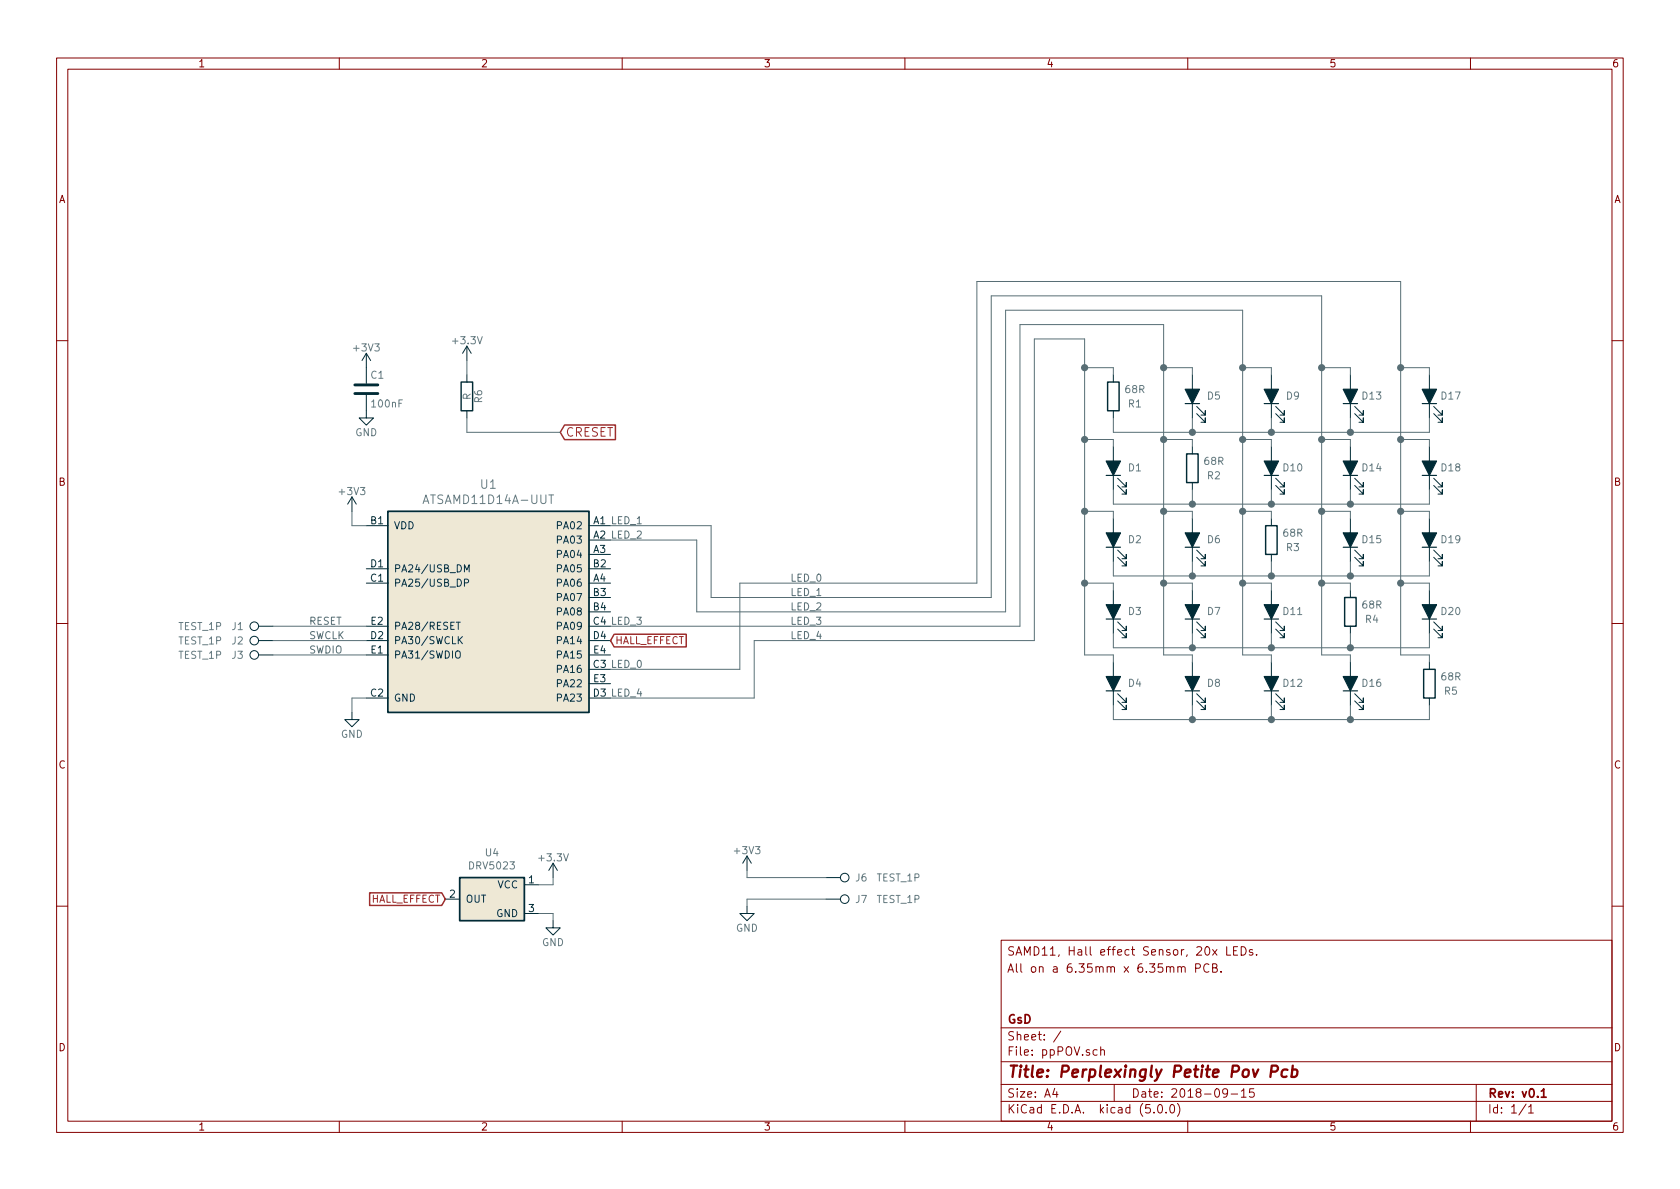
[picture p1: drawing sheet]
EESchema Schematic File Version 4
EELAYER 26 0
EELAYER END
$Descr A4 11693 8268
encoding utf-8
Sheet 1 1
Title "Perplexingly Petite Pov Pcb"
Date "2018-09-15"
Rev "v0.1"
Comp "GsD"
Comment1 ""
Comment2 ""
Comment3 "All on a 6.35mm x 6.35mm PCB."
Comment4 "SAMD11, Hall effect Sensor, 20x LEDs."
$EndDescr
$Comp
L device:C C1
U 1 1
P 2550 2700
F 0 "C1" H 2575 2800 50  0000 L CNN
F 1 "100nF" H 2575 2600 50  0000 L CNN
F 2 "Capacitors_SMD:C_0201_NoSilk" H 2588 2550 50  0001 C CNN
F 3 "" H 2550 2700 50  0001 C CNN
	1    2550 2700
	1    0    0    -1  
$EndComp
$Comp
L power:+3.3V #PWR028
U 1 1
P 3250 2500
F 0 "#PWR028" H 3250 2350 50  0001 C CNN
F 1 "+3.3V" H 3250 2640 50  0000 C CNN
F 2 "" H 3250 2500 50  0001 C CNN
F 3 "" H 3250 2500 50  0001 C CNN
	1    3250 2500
	1    0    0    -1  
$EndComp
Text GLabel 3900 3000 2    60   Input ~ 0
CRESET
$Comp
L device:R R6
U 1 1
P 3250 2750
F 0 "R6" V 3330 2750 50  0000 C CNN
F 1 "R" V 3250 2750 50  0000 C CNN
F 2 "Resistors_SMD:R_0201_NoSilk" V 3180 2750 50  0001 C CNN
F 3 "" H 3250 2750 50  0001 C CNN
	1    3250 2750
	1    0    0    -1  
$EndComp
Wire Wire Line
	3250 2500 3250 2600
Wire Wire Line
	3250 2900 3250 3000
$Comp
L ppPOV:DRV5023 U4
U 1 1
P 3450 6250
F 0 "U4" H 3475 6575 50  0000 C CNN
F 1 "DRV5023" H 3475 6484 50  0000 C CNN
F 2 "TO_SOT_Packages_SMD:SOT-23" H 3450 6450 50  0001 C CNN
F 3 "" H 3450 6450 50  0001 C CNN
F 4 " DRV5023FAQDBZR " H 3450 6250 50  0001 C CNN "PN"
F 5 " 296-44588-1-ND " H 3450 6250 50  0001 C CNN "SN-DK"
	1    3450 6250
	-1   0    0    -1  
$EndComp
$Comp
L power:GND #PWR0101
U 1 1
P 3850 6400
F 0 "#PWR0101" H 3850 6150 50  0001 C CNN
F 1 "GND" H 3850 6250 50  0000 C CNN
F 2 "" H 3850 6400 50  0001 C CNN
F 3 "" H 3850 6400 50  0001 C CNN
	1    3850 6400
	1    0    0    -1  
$EndComp
$Comp
L power:+3.3V #PWR0104
U 1 1
P 3850 6100
F 0 "#PWR0104" H 3850 5950 50  0001 C CNN
F 1 "+3.3V" H 3850 6240 50  0000 C CNN
F 2 "" H 3850 6100 50  0001 C CNN
F 3 "" H 3850 6100 50  0001 C CNN
	1    3850 6100
	1    0    0    -1  
$EndComp
Wire Wire Line
	3750 6150 3850 6150
Wire Wire Line
	3850 6150 3850 6100
Wire Wire Line
	3750 6350 3850 6350
Wire Wire Line
	3850 6350 3850 6400
Text GLabel 3100 6250 0    50   Input ~ 0
HALL_EFFECT
Wire Wire Line
	3250 3000 3900 3000
$Comp
L conn:TEST_1P J1
U 1 1
P 1900 4350
F 0 "J1" V 1900 4550 50  0000 L CNN
F 1 "TEST_1P" V 1900 4700 50  0000 L CNN
F 2 "ppPOV:Measurement_Point_Round-SMD-Pad_Small" H 2100 4350 50  0001 C CNN
F 3 "" H 2100 4350 50  0001 C CNN
	1    1900 4350
	0    -1   1    0   
$EndComp
$Comp
L conn:TEST_1P J2
U 1 1
P 1900 4450
F 0 "J2" V 1900 4650 50  0000 L CNN
F 1 "TEST_1P" V 1900 4800 50  0000 L CNN
F 2 "ppPOV:Measurement_Point_Round-SMD-Pad_Small" H 2100 4450 50  0001 C CNN
F 3 "" H 2100 4450 50  0001 C CNN
	1    1900 4450
	0    -1   1    0   
$EndComp
$Comp
L conn:TEST_1P J3
U 1 1
P 1900 4550
F 0 "J3" V 1900 4750 50  0000 L CNN
F 1 "TEST_1P" V 1900 4900 50  0000 L CNN
F 2 "ppPOV:Measurement_Point_Round-SMD-Pad_Small" H 2100 4550 50  0001 C CNN
F 3 "" H 2100 4550 50  0001 C CNN
	1    1900 4550
	0    -1   1    0   
$EndComp
$Comp
L power:+3V3 #PWR0118
U 1 1
P 5200 6050
F 0 "#PWR0118" H 5200 5900 50  0001 C CNN
F 1 "+3V3" H 5200 6190 50  0000 C CNN
F 2 "" H 5200 6050 50  0001 C CNN
F 3 "" H 5200 6050 50  0001 C CNN
	1    5200 6050
	1    0    0    -1  
$EndComp
$Comp
L power:GND #PWR0119
U 1 1
P 5200 6300
F 0 "#PWR0119" H 5200 6050 50  0001 C CNN
F 1 "GND" H 5200 6150 50  0000 C CNN
F 2 "" H 5200 6300 50  0001 C CNN
F 3 "" H 5200 6300 50  0001 C CNN
	1    5200 6300
	1    0    0    -1  
$EndComp
$Comp
L conn:TEST_1P J6
U 1 1
P 5750 6100
F 0 "J6" V 5750 6300 50  0000 L CNN
F 1 "TEST_1P" V 5750 6450 50  0000 L CNN
F 2 "ppPOV:Measurement_Point_Round-SMD-Pad_Small" H 5950 6100 50  0001 C CNN
F 3 "" H 5950 6100 50  0001 C CNN
	1    5750 6100
	0    1    1    0   
$EndComp
$Comp
L conn:TEST_1P J7
U 1 1
P 5750 6250
F 0 "J7" V 5750 6450 50  0000 L CNN
F 1 "TEST_1P" V 5750 6600 50  0000 L CNN
F 2 "ppPOV:Measurement_Point_Round-SMD-Pad_Small" H 5950 6250 50  0001 C CNN
F 3 "" H 5950 6250 50  0001 C CNN
	1    5750 6250
	0    1    1    0   
$EndComp
Wire Wire Line
	5750 6100 5200 6100
Wire Wire Line
	5200 6100 5200 6050
Wire Wire Line
	5750 6250 5200 6250
Wire Wire Line
	5200 6250 5200 6300
$Comp
L ppPOV:ATSAMD11D14A-UUT U1
U 1 1
P 3400 4350
F 0 "U1" H 3400 5340 60  0000 C CNN
F 1 "ATSAMD11D14A-UUT" H 3400 5234 60  0000 C CNN
F 2 "ppPOV:WLCSP-20_1.93x2.43mm_Pitch0.4mm" H 3350 5450 60  0001 C CNN
F 3 "" H 3350 5250 60  0001 C CNN
F 4 "ATSAMD11D14A-UUT" H 3350 5550 60  0001 C CNN "PN"
F 5 "1611-ATSAMD11D14A-UUT" H 3350 5650 60  0001 C CNN "SN-DK"
	1    3400 4350
	1    0    0    -1  
$EndComp
$Comp
L power:GND #PWR0102
U 1 1
P 2450 4950
F 0 "#PWR0102" H 2450 4700 50  0001 C CNN
F 1 "GND" H 2450 4800 50  0000 C CNN
F 2 "" H 2450 4950 50  0001 C CNN
F 3 "" H 2450 4950 50  0001 C CNN
	1    2450 4950
	1    0    0    -1  
$EndComp
Wire Wire Line
	2450 4950 2450 4850
Wire Wire Line
	2450 4850 2550 4850
Wire Wire Line
	2550 3650 2450 3650
Wire Wire Line
	2450 3650 2450 3550
$Comp
L power:+3V3 #PWR0103
U 1 1
P 2450 3550
F 0 "#PWR0103" H 2450 3400 50  0001 C CNN
F 1 "+3V3" H 2450 3690 50  0000 C CNN
F 2 "" H 2450 3550 50  0001 C CNN
F 3 "" H 2450 3550 50  0001 C CNN
	1    2450 3550
	1    0    0    -1  
$EndComp
$Comp
L device:LED_ALT D1
U 1 1
P 7750 3250
F 0 "D1" V 7750 3100 50  0000 C CNN
F 1 "LED" H 7400 3150 50  0001 C CNN
F 2 "ppPOV:0201_led" H 7750 3250 50  0001 C CNN
F 3 "~" H 7750 3250 50  0001 C CNN
	1    7750 3250
	0    -1   -1   0   
$EndComp
$Comp
L device:LED_ALT D2
U 1 1
P 7750 3750
F 0 "D2" V 7750 3600 50  0000 C CNN
F 1 "LED" H 7400 3650 50  0001 C CNN
F 2 "ppPOV:0201_led" H 7750 3750 50  0001 C CNN
F 3 "~" H 7750 3750 50  0001 C CNN
	1    7750 3750
	0    -1   -1   0   
$EndComp
$Comp
L device:LED_ALT D3
U 1 1
P 7750 4250
F 0 "D3" V 7750 4100 50  0000 C CNN
F 1 "LED" H 7400 4150 50  0001 C CNN
F 2 "ppPOV:0201_led" H 7750 4250 50  0001 C CNN
F 3 "~" H 7750 4250 50  0001 C CNN
	1    7750 4250
	0    -1   -1   0   
$EndComp
$Comp
L device:LED_ALT D6
U 1 1
P 8300 3750
F 0 "D6" V 8300 3600 50  0000 C CNN
F 1 "LED" H 7950 3650 50  0001 C CNN
F 2 "ppPOV:0201_led" H 8300 3750 50  0001 C CNN
F 3 "~" H 8300 3750 50  0001 C CNN
	1    8300 3750
	0    -1   -1   0   
$EndComp
$Comp
L device:LED_ALT D7
U 1 1
P 8300 4250
F 0 "D7" V 8300 4100 50  0000 C CNN
F 1 "LED" H 7950 4150 50  0001 C CNN
F 2 "ppPOV:0201_led" H 8300 4250 50  0001 C CNN
F 3 "~" H 8300 4250 50  0001 C CNN
	1    8300 4250
	0    -1   -1   0   
$EndComp
$Comp
L device:LED_ALT D5
U 1 1
P 8300 2750
F 0 "D5" V 8300 2600 50  0000 C CNN
F 1 "LED" H 7950 2650 50  0001 C CNN
F 2 "ppPOV:0201_led" H 8300 2750 50  0001 C CNN
F 3 "~" H 8300 2750 50  0001 C CNN
	1    8300 2750
	0    -1   -1   0   
$EndComp
$Comp
L device:LED_ALT D4
U 1 1
P 7750 4750
F 0 "D4" V 7750 4600 50  0000 C CNN
F 1 "LED" H 7400 4650 50  0001 C CNN
F 2 "ppPOV:0201_led" H 7750 4750 50  0001 C CNN
F 3 "~" H 7750 4750 50  0001 C CNN
	1    7750 4750
	0    -1   -1   0   
$EndComp
$Comp
L device:LED_ALT D8
U 1 1
P 8300 4750
F 0 "D8" V 8300 4600 50  0000 C CNN
F 1 "LED" H 7950 4650 50  0001 C CNN
F 2 "ppPOV:0201_led" H 8300 4750 50  0001 C CNN
F 3 "~" H 8300 4750 50  0001 C CNN
	1    8300 4750
	0    -1   -1   0   
$EndComp
$Comp
L device:LED_ALT D10
U 1 1
P 8850 3250
F 0 "D10" V 8850 3100 50  0000 C CNN
F 1 "LED" H 8500 3150 50  0001 C CNN
F 2 "ppPOV:0201_led" H 8850 3250 50  0001 C CNN
F 3 "~" H 8850 3250 50  0001 C CNN
	1    8850 3250
	0    -1   -1   0   
$EndComp
$Comp
L device:LED_ALT D11
U 1 1
P 8850 4250
F 0 "D11" V 8850 4100 50  0000 C CNN
F 1 "LED" H 8500 4150 50  0001 C CNN
F 2 "ppPOV:0201_led" H 8850 4250 50  0001 C CNN
F 3 "~" H 8850 4250 50  0001 C CNN
	1    8850 4250
	0    -1   -1   0   
$EndComp
$Comp
L device:LED_ALT D9
U 1 1
P 8850 2750
F 0 "D9" V 8850 2600 50  0000 C CNN
F 1 "LED" H 8500 2650 50  0001 C CNN
F 2 "ppPOV:0201_led" H 8850 2750 50  0001 C CNN
F 3 "~" H 8850 2750 50  0001 C CNN
	1    8850 2750
	0    -1   -1   0   
$EndComp
$Comp
L device:LED_ALT D14
U 1 1
P 9400 3250
F 0 "D14" V 9400 3100 50  0000 C CNN
F 1 "LED" H 9050 3150 50  0001 C CNN
F 2 "ppPOV:0201_led" H 9400 3250 50  0001 C CNN
F 3 "~" H 9400 3250 50  0001 C CNN
	1    9400 3250
	0    -1   -1   0   
$EndComp
$Comp
L device:LED_ALT D15
U 1 1
P 9400 3750
F 0 "D15" V 9400 3600 50  0000 C CNN
F 1 "LED" H 9050 3650 50  0001 C CNN
F 2 "ppPOV:0201_led" H 9400 3750 50  0001 C CNN
F 3 "~" H 9400 3750 50  0001 C CNN
	1    9400 3750
	0    -1   -1   0   
$EndComp
$Comp
L device:LED_ALT D13
U 1 1
P 9400 2750
F 0 "D13" V 9400 2600 50  0000 C CNN
F 1 "LED" H 9050 2650 50  0001 C CNN
F 2 "ppPOV:0201_led" H 9400 2750 50  0001 C CNN
F 3 "~" H 9400 2750 50  0001 C CNN
	1    9400 2750
	0    -1   -1   0   
$EndComp
$Comp
L device:LED_ALT D12
U 1 1
P 8850 4750
F 0 "D12" V 8850 4600 50  0000 C CNN
F 1 "LED" H 8500 4650 50  0001 C CNN
F 2 "ppPOV:0201_led" H 8850 4750 50  0001 C CNN
F 3 "~" H 8850 4750 50  0001 C CNN
	1    8850 4750
	0    -1   -1   0   
$EndComp
$Comp
L device:LED_ALT D16
U 1 1
P 9400 4750
F 0 "D16" V 9400 4600 50  0000 C CNN
F 1 "LED" H 9050 4650 50  0001 C CNN
F 2 "ppPOV:0201_led" H 9400 4750 50  0001 C CNN
F 3 "~" H 9400 4750 50  0001 C CNN
	1    9400 4750
	0    -1   -1   0   
$EndComp
$Comp
L device:LED_ALT D18
U 1 1
P 9950 3250
F 0 "D18" V 9950 3100 50  0000 C CNN
F 1 "LED" H 9600 3150 50  0001 C CNN
F 2 "ppPOV:0201_led" H 9950 3250 50  0001 C CNN
F 3 "~" H 9950 3250 50  0001 C CNN
	1    9950 3250
	0    -1   -1   0   
$EndComp
$Comp
L device:LED_ALT D19
U 1 1
P 9950 3750
F 0 "D19" V 9950 3600 50  0000 C CNN
F 1 "LED" H 9600 3650 50  0001 C CNN
F 2 "ppPOV:0201_led" H 9950 3750 50  0001 C CNN
F 3 "~" H 9950 3750 50  0001 C CNN
	1    9950 3750
	0    -1   -1   0   
$EndComp
$Comp
L device:LED_ALT D20
U 1 1
P 9950 4250
F 0 "D20" V 9950 4100 50  0000 C CNN
F 1 "LED" H 9600 4150 50  0001 C CNN
F 2 "ppPOV:0201_led" H 9950 4250 50  0001 C CNN
F 3 "~" H 9950 4250 50  0001 C CNN
	1    9950 4250
	0    -1   -1   0   
$EndComp
$Comp
L device:LED_ALT D17
U 1 1
P 9950 2750
F 0 "D17" V 9950 2600 50  0000 C CNN
F 1 "LED" H 9600 2650 50  0001 C CNN
F 2 "ppPOV:0201_led" H 9950 2750 50  0001 C CNN
F 3 "~" H 9950 2750 50  0001 C CNN
	1    9950 2750
	0    -1   -1   0   
$EndComp
$Comp
L device:R R1
U 1 1
P 7750 2750
F 0 "R1" H 7900 2700 50  0000 C CNN
F 1 "68R" H 7900 2800 50  0000 C CNN
F 2 "Resistors_SMD:R_0201_NoSilk" V 7680 2750 50  0001 C CNN
F 3 "" H 7750 2750 50  0001 C CNN
	1    7750 2750
	1    0    0    -1  
$EndComp
$Comp
L device:R R2
U 1 1
P 8300 3250
F 0 "R2" H 8450 3200 50  0000 C CNN
F 1 "68R" H 8450 3300 50  0000 C CNN
F 2 "Resistors_SMD:R_0201_NoSilk" V 8230 3250 50  0001 C CNN
F 3 "" H 8300 3250 50  0001 C CNN
	1    8300 3250
	1    0    0    -1  
$EndComp
$Comp
L device:R R3
U 1 1
P 8850 3750
F 0 "R3" H 9000 3700 50  0000 C CNN
F 1 "68R" H 9000 3800 50  0000 C CNN
F 2 "Resistors_SMD:R_0201_NoSilk" V 8780 3750 50  0001 C CNN
F 3 "" H 8850 3750 50  0001 C CNN
	1    8850 3750
	1    0    0    -1  
$EndComp
$Comp
L device:R R4
U 1 1
P 9400 4250
F 0 "R4" H 9550 4200 50  0000 C CNN
F 1 "68R" H 9550 4300 50  0000 C CNN
F 2 "Resistors_SMD:R_0201_NoSilk" V 9330 4250 50  0001 C CNN
F 3 "" H 9400 4250 50  0001 C CNN
	1    9400 4250
	1    0    0    -1  
$EndComp
$Comp
L device:R R5
U 1 1
P 9950 4750
F 0 "R5" H 10100 4700 50  0000 C CNN
F 1 "68R" H 10100 4800 50  0000 C CNN
F 2 "Resistors_SMD:R_0201_NoSilk" V 9880 4750 50  0001 C CNN
F 3 "" H 9950 4750 50  0001 C CNN
	1    9950 4750
	1    0    0    -1  
$EndComp
Wire Wire Line
	7750 4550 7550 4550
Wire Wire Line
	7750 4400 7750 4500
Wire Wire Line
	7750 4500 8300 4500
Wire Wire Line
	9950 4500 9950 4400
Wire Wire Line
	9400 4400 9400 4500
Connection ~ 9400 4500
Wire Wire Line
	9400 4500 9950 4500
Wire Wire Line
	8850 4400 8850 4500
Connection ~ 8850 4500
Wire Wire Line
	8850 4500 9400 4500
Wire Wire Line
	8300 4400 8300 4500
Connection ~ 8300 4500
Wire Wire Line
	8300 4500 8850 4500
Wire Wire Line
	7750 4900 7750 5000
Wire Wire Line
	7750 5000 8300 5000
Wire Wire Line
	9950 5000 9950 4900
Wire Wire Line
	9400 5000 9400 4900
Connection ~ 9400 5000
Wire Wire Line
	9400 5000 9950 5000
Wire Wire Line
	8850 5000 8850 4900
Connection ~ 8850 5000
Wire Wire Line
	8850 5000 9400 5000
Wire Wire Line
	8300 5000 8300 4900
Connection ~ 8300 5000
Wire Wire Line
	8300 5000 8850 5000
Wire Wire Line
	7750 4100 7750 4050
Wire Wire Line
	7750 4050 7550 4050
Connection ~ 7550 4050
Wire Wire Line
	7550 4050 7550 4550
Wire Wire Line
	7750 3900 7750 4000
Wire Wire Line
	7750 4000 8300 4000
Wire Wire Line
	9950 4000 9950 3900
Wire Wire Line
	9400 3900 9400 4000
Connection ~ 9400 4000
Wire Wire Line
	9400 4000 9950 4000
Wire Wire Line
	8850 4000 8850 3900
Connection ~ 8850 4000
Wire Wire Line
	8850 4000 9400 4000
Wire Wire Line
	8300 4000 8300 3900
Connection ~ 8300 4000
Wire Wire Line
	8300 4000 8850 4000
Wire Wire Line
	7750 3600 7750 3550
Wire Wire Line
	7750 3550 7550 3550
Connection ~ 7550 3550
Wire Wire Line
	7550 3550 7550 4050
Wire Wire Line
	7750 3500 8300 3500
Wire Wire Line
	9950 3500 9950 3400
Wire Wire Line
	7750 3400 7750 3500
Wire Wire Line
	9400 3400 9400 3500
Connection ~ 9400 3500
Wire Wire Line
	9400 3500 9950 3500
Wire Wire Line
	8850 3500 8850 3400
Connection ~ 8850 3500
Wire Wire Line
	8850 3500 9400 3500
Wire Wire Line
	8300 3400 8300 3500
Connection ~ 8300 3500
Wire Wire Line
	8300 3500 8850 3500
Wire Wire Line
	7750 2900 7750 3000
Wire Wire Line
	7750 3000 8300 3000
Wire Wire Line
	9950 3000 9950 2900
Wire Wire Line
	9400 2900 9400 3000
Connection ~ 9400 3000
Wire Wire Line
	9400 3000 9950 3000
Wire Wire Line
	8850 3000 8850 2900
Connection ~ 8850 3000
Wire Wire Line
	8850 3000 9400 3000
Wire Wire Line
	8300 2900 8300 3000
Connection ~ 8300 3000
Wire Wire Line
	8300 3000 8850 3000
Wire Wire Line
	7750 3100 7750 3050
Wire Wire Line
	7750 3050 7550 3050
Connection ~ 7550 3050
Wire Wire Line
	7550 3050 7550 3550
Wire Wire Line
	7750 2600 7750 2550
Wire Wire Line
	7750 2550 7550 2550
Connection ~ 7550 2550
Wire Wire Line
	7550 2550 7550 3050
Wire Wire Line
	8300 4550 8100 4550
Wire Wire Line
	8300 4050 8100 4050
Connection ~ 8100 4050
Wire Wire Line
	8100 4050 8100 4550
Wire Wire Line
	8300 3550 8100 3550
Connection ~ 8100 3550
Wire Wire Line
	8100 3550 8100 4050
Wire Wire Line
	8300 3050 8100 3050
Connection ~ 8100 3050
Wire Wire Line
	8100 3050 8100 3550
Wire Wire Line
	8300 2550 8100 2550
Connection ~ 8100 2550
Wire Wire Line
	8100 2550 8100 3050
Wire Wire Line
	8850 4550 8650 4550
Wire Wire Line
	8850 4050 8650 4050
Connection ~ 8650 4050
Wire Wire Line
	8650 4050 8650 4550
Wire Wire Line
	8850 3550 8650 3550
Connection ~ 8650 3550
Wire Wire Line
	8650 3550 8650 4050
Wire Wire Line
	8850 3050 8650 3050
Connection ~ 8650 3050
Wire Wire Line
	8650 3050 8650 3550
Wire Wire Line
	8850 2550 8650 2550
Connection ~ 8650 2550
Wire Wire Line
	8650 2550 8650 3050
Wire Wire Line
	9400 4550 9200 4550
Wire Wire Line
	9400 4050 9200 4050
Connection ~ 9200 4050
Wire Wire Line
	9200 4050 9200 4550
Wire Wire Line
	9400 3550 9200 3550
Connection ~ 9200 3550
Wire Wire Line
	9200 3550 9200 4050
Wire Wire Line
	9400 3050 9200 3050
Connection ~ 9200 3050
Wire Wire Line
	9200 3050 9200 3550
Wire Wire Line
	9400 2550 9200 2550
Connection ~ 9200 2550
Wire Wire Line
	9200 2550 9200 3050
Wire Wire Line
	9950 4550 9750 4550
Wire Wire Line
	9950 4050 9750 4050
Connection ~ 9750 4050
Wire Wire Line
	9750 4050 9750 4550
Wire Wire Line
	9950 3550 9750 3550
Connection ~ 9750 3550
Wire Wire Line
	9750 3550 9750 4050
Wire Wire Line
	9950 3050 9750 3050
Connection ~ 9750 3050
Wire Wire Line
	9750 3050 9750 3550
Wire Wire Line
	9950 2550 9750 2550
Connection ~ 9750 2550
Wire Wire Line
	9750 2550 9750 3050
Wire Wire Line
	9950 4550 9950 4600
Wire Wire Line
	9400 4550 9400 4600
Wire Wire Line
	8850 4550 8850 4600
Wire Wire Line
	8300 4550 8300 4600
Wire Wire Line
	8300 4050 8300 4100
Wire Wire Line
	8850 4050 8850 4100
Wire Wire Line
	9400 4050 9400 4100
Wire Wire Line
	9950 4050 9950 4100
Wire Wire Line
	9950 3550 9950 3600
Wire Wire Line
	9400 3550 9400 3600
Wire Wire Line
	8850 3550 8850 3600
Wire Wire Line
	8300 3550 8300 3600
Wire Wire Line
	8300 3050 8300 3100
Wire Wire Line
	8850 3050 8850 3100
Wire Wire Line
	9400 3050 9400 3100
Wire Wire Line
	9950 3050 9950 3100
Wire Wire Line
	8300 2550 8300 2600
Wire Wire Line
	8850 2550 8850 2600
Wire Wire Line
	9400 2550 9400 2600
Wire Wire Line
	9950 2550 9950 2600
Wire Wire Line
	7550 2350 7200 2350
Wire Wire Line
	7200 2350 7200 4450
Wire Wire Line
	7550 2350 7550 2550
Wire Wire Line
	8100 2250 7100 2250
Wire Wire Line
	7100 2250 7100 4350
Wire Wire Line
	8100 2250 8100 2550
Wire Wire Line
	8650 2150 7000 2150
Wire Wire Line
	7000 2150 7000 4250
Wire Wire Line
	8650 2150 8650 2550
Wire Wire Line
	9200 2050 6900 2050
Wire Wire Line
	6900 2050 6900 4150
Wire Wire Line
	9200 2050 9200 2550
Wire Wire Line
	9750 1950 6800 1950
Wire Wire Line
	6800 1950 6800 4050
Wire Wire Line
	9750 1950 9750 2550
Text Label 5500 4050 0    50   ~ 0
LED_0
Text Label 5500 4150 0    50   ~ 0
LED_1
Text Label 5500 4250 0    50   ~ 0
LED_2
Text Label 5500 4350 0    50   ~ 0
LED_3
Text Label 5500 4450 0    50   ~ 0
LED_4
Text Label 4250 4350 0    50   ~ 0
LED_3
Text Label 4250 4850 0    50   ~ 0
LED_4
Text Label 4250 3750 0    50   ~ 0
LED_2
Text Label 4250 3650 0    50   ~ 0
LED_1
$Comp
L power:+3V3 #PWR0105
U 1 1
P 2550 2550
F 0 "#PWR0105" H 2550 2400 50  0001 C CNN
F 1 "+3V3" H 2550 2690 50  0000 C CNN
F 2 "" H 2550 2550 50  0001 C CNN
F 3 "" H 2550 2550 50  0001 C CNN
	1    2550 2550
	1    0    0    -1  
$EndComp
$Comp
L power:GND #PWR0106
U 1 1
P 2550 2850
F 0 "#PWR0106" H 2550 2600 50  0001 C CNN
F 1 "GND" H 2550 2700 50  0000 C CNN
F 2 "" H 2550 2850 50  0001 C CNN
F 3 "" H 2550 2850 50  0001 C CNN
	1    2550 2850
	1    0    0    -1  
$EndComp
Wire Wire Line
	2550 4350 1900 4350
Wire Wire Line
	1900 4450 2550 4450
Wire Wire Line
	2550 4550 1900 4550
Text Label 2150 4350 0    50   ~ 0
RESET
Text Label 2150 4450 0    50   ~ 0
SWCLK
Text Label 2150 4550 0    50   ~ 0
SWDIO
Text Label 4250 4650 0    50   ~ 0
LED_0
Wire Wire Line
	4250 4650 5150 4650
Wire Wire Line
	5150 4050 6800 4050
Wire Wire Line
	4250 4850 5250 4850
Wire Wire Line
	5250 4450 7200 4450
Wire Wire Line
	4850 4250 4850 3750
Wire Wire Line
	4850 3750 4250 3750
Wire Wire Line
	4850 4250 7000 4250
Wire Wire Line
	4250 3650 4950 3650
Wire Wire Line
	4950 3650 4950 4150
Wire Wire Line
	4950 4150 6900 4150
Text GLabel 4250 4450 2    50   Input ~ 0
HALL_EFFECT
Wire Wire Line
	5150 4650 5150 4050
Wire Wire Line
	5250 4850 5250 4450
Wire Wire Line
	4250 4350 7100 4350
Wire Wire Line
	7750 4600 7750 4550
$EndSCHEMATC
